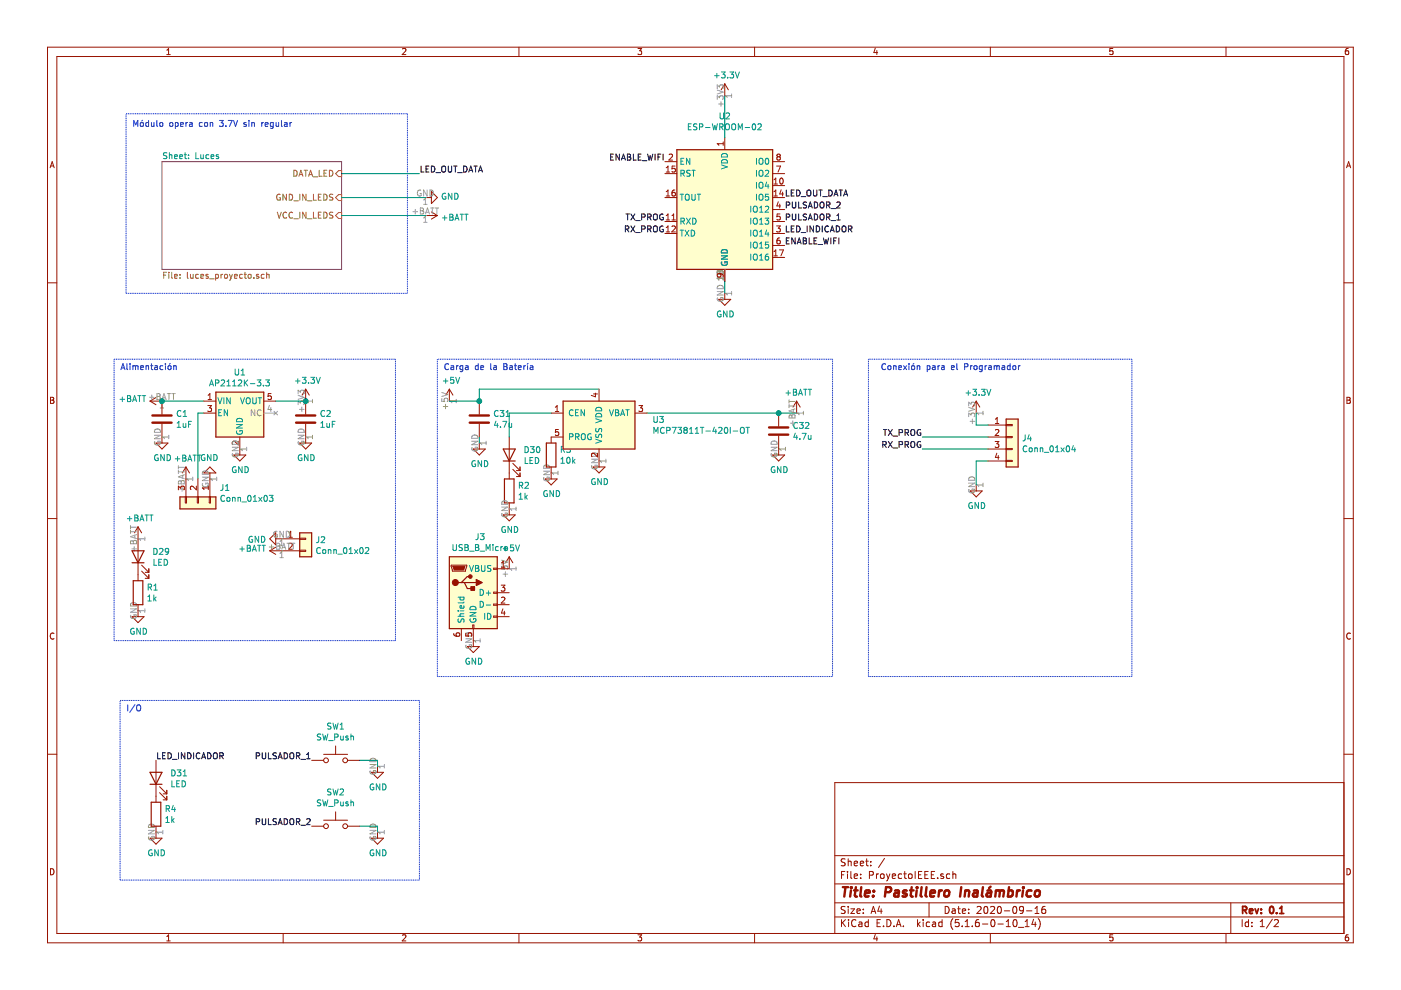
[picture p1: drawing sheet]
EESchema Schematic File Version 4
EELAYER 30 0
EELAYER END
$Descr A4 11693 8268
encoding utf-8
Sheet 1 2
Title "Pastillero Inalámbrico"
Date "2020-09-16"
Rev "0.1"
Comp ""
Comment1 ""
Comment2 ""
Comment3 ""
Comment4 ""
$EndDescr
Wire Notes Line
	1050 950  3400 950 
Wire Notes Line
	3400 950  3400 2450
Wire Notes Line
	3400 2450 1050 2450
Wire Notes Line
	1050 2450 1050 950 
Text Notes 1100 1150 0    50   ~ 0
Módulo opera con 3.7V sin regular\n\n
$Comp
L power:+3.3V #PWR010
U 1 1
P 6050 800
F 0 "#PWR010" H 6050 650 50  0001 C CNN
F 1 "+3.3V" H 6065 973 50  0000 C CNN
F 2 "" H 6050 800 50  0001 C CNN
F 3 "" H 6050 800 50  0001 C CNN
	1    6050 800 
	1    0    0    -1  
$EndComp
Wire Wire Line
	6050 800  6050 1150
$Comp
L power:GND #PWR011
U 1 1
P 6050 2450
F 0 "#PWR011" H 6050 2200 50  0001 C CNN
F 1 "GND" H 6055 2277 50  0000 C CNN
F 2 "" H 6050 2450 50  0001 C CNN
F 3 "" H 6050 2450 50  0001 C CNN
	1    6050 2450
	1    0    0    -1  
$EndComp
$Comp
L RF_Module:ESP-WROOM-02 U2
U 1 1
P 6050 1750
F 0 "U2" H 6050 2531 50  0000 C CNN
F 1 "ESP-WROOM-02" H 6050 2440 50  0000 C CNN
F 2 "RF_Module:ESP-WROOM-02" H 6650 1200 50  0001 C CNN
F 3 "https://www.espressif.com/sites/default/files/documentation/0c-esp-wroom-02_datasheet_en.pdf" H 6100 3250 50  0001 C CNN
	1    6050 1750
	1    0    0    -1  
$EndComp
Wire Wire Line
	6050 2350 6050 2450
Text Label 6550 2050 0    50   ~ 0
ENABLE_WIFI
Text Label 5550 1350 2    50   ~ 0
ENABLE_WIFI
Text Label 6550 1950 0    50   ~ 0
LED_INDICADOR
Text Label 6550 1850 0    50   ~ 0
PULSADOR_1
Text Label 6550 1750 0    50   ~ 0
PULSADOR_2
Text Label 6550 1650 0    50   ~ 0
LED_OUT_DATA
Text Label 3500 1450 0    50   ~ 0
LED_OUT_DATA
Wire Wire Line
	3500 1450 2850 1450
$Comp
L power:GND #PWR08
U 1 1
P 3550 1650
F 0 "#PWR08" H 3550 1400 50  0001 C CNN
F 1 "GND" V 3555 1522 50  0000 R CNN
F 2 "" H 3550 1650 50  0001 C CNN
F 3 "" H 3550 1650 50  0001 C CNN
	1    3550 1650
	0    -1   -1   0   
$EndComp
$Comp
L power:+BATT #PWR09
U 1 1
P 3550 1800
F 0 "#PWR09" H 3550 1650 50  0001 C CNN
F 1 "+BATT" V 3565 1928 50  0000 L CNN
F 2 "" H 3550 1800 50  0001 C CNN
F 3 "" H 3550 1800 50  0001 C CNN
	1    3550 1800
	0    1    1    0   
$EndComp
Wire Wire Line
	2850 1650 3550 1650
Wire Wire Line
	2850 1800 3550 1800
$Comp
L Regulator_Linear:AP2112K-3.3 U1
U 1 1
P 2000 3450
F 0 "U1" H 2000 3792 50  0000 C CNN
F 1 "AP2112K-3.3" H 2000 3701 50  0000 C CNN
F 2 "Package_TO_SOT_SMD:SOT-23-5" H 2000 3775 50  0001 C CNN
F 3 "https://www.diodes.com/assets/Datasheets/AP2112.pdf" H 2000 3550 50  0001 C CNN
	1    2000 3450
	1    0    0    -1  
$EndComp
$Comp
L power:+BATT #PWR01
U 1 1
P 1350 3350
F 0 "#PWR01" H 1350 3200 50  0001 C CNN
F 1 "+BATT" V 1365 3477 50  0000 L CNN
F 2 "" H 1350 3350 50  0001 C CNN
F 3 "" H 1350 3350 50  0001 C CNN
	1    1350 3350
	0    -1   -1   0   
$EndComp
Wire Wire Line
	1350 3350 1700 3350
Wire Wire Line
	1650 4000 1650 3450
Wire Wire Line
	1650 3450 1700 3450
$Comp
L power:GND #PWR05
U 1 1
P 2000 3750
F 0 "#PWR05" H 2000 3500 50  0001 C CNN
F 1 "GND" H 2005 3577 50  0000 C CNN
F 2 "" H 2000 3750 50  0001 C CNN
F 3 "" H 2000 3750 50  0001 C CNN
	1    2000 3750
	1    0    0    -1  
$EndComp
$Comp
L power:GND #PWR04
U 1 1
P 1750 4000
F 0 "#PWR04" H 1750 3750 50  0001 C CNN
F 1 "GND" H 1755 3827 50  0000 C CNN
F 2 "" H 1750 4000 50  0001 C CNN
F 3 "" H 1750 4000 50  0001 C CNN
	1    1750 4000
	-1   0    0    1   
$EndComp
$Comp
L power:+BATT #PWR03
U 1 1
P 1550 4000
F 0 "#PWR03" H 1550 3850 50  0001 C CNN
F 1 "+BATT" H 1565 4173 50  0000 C CNN
F 2 "" H 1550 4000 50  0001 C CNN
F 3 "" H 1550 4000 50  0001 C CNN
	1    1550 4000
	1    0    0    -1  
$EndComp
$Comp
L Device:C C1
U 1 1
P 1350 3500
F 0 "C1" H 1465 3546 50  0000 L CNN
F 1 "1uF" H 1465 3455 50  0000 L CNN
F 2 "Capacitor_SMD:C_2010_5025Metric" H 1388 3350 50  0001 C CNN
F 3 "~" H 1350 3500 50  0001 C CNN
	1    1350 3500
	1    0    0    -1  
$EndComp
Connection ~ 1350 3350
$Comp
L power:GND #PWR02
U 1 1
P 1350 3650
F 0 "#PWR02" H 1350 3400 50  0001 C CNN
F 1 "GND" H 1355 3477 50  0000 C CNN
F 2 "" H 1350 3650 50  0001 C CNN
F 3 "" H 1350 3650 50  0001 C CNN
	1    1350 3650
	1    0    0    -1  
$EndComp
$Comp
L Device:C C2
U 1 1
P 2550 3500
F 0 "C2" H 2665 3546 50  0000 L CNN
F 1 "1uF" H 2665 3455 50  0000 L CNN
F 2 "Capacitor_SMD:C_2010_5025Metric" H 2588 3350 50  0001 C CNN
F 3 "~" H 2550 3500 50  0001 C CNN
	1    2550 3500
	1    0    0    -1  
$EndComp
Wire Wire Line
	2550 3350 2300 3350
$Comp
L power:GND #PWR07
U 1 1
P 2550 3650
F 0 "#PWR07" H 2550 3400 50  0001 C CNN
F 1 "GND" H 2555 3477 50  0000 C CNN
F 2 "" H 2550 3650 50  0001 C CNN
F 3 "" H 2550 3650 50  0001 C CNN
	1    2550 3650
	1    0    0    -1  
$EndComp
$Comp
L power:+3.3V #PWR06
U 1 1
P 2550 3350
F 0 "#PWR06" H 2550 3200 50  0001 C CNN
F 1 "+3.3V" H 2565 3523 50  0000 C CNN
F 2 "" H 2550 3350 50  0001 C CNN
F 3 "" H 2550 3350 50  0001 C CNN
	1    2550 3350
	1    0    0    -1  
$EndComp
Connection ~ 2550 3350
Text Notes 1000 3100 0    50   ~ 0
Alimentación\n
$Comp
L Connector_Generic:Conn_01x02 J2
U 1 1
P 2550 4500
F 0 "J2" H 2630 4492 50  0000 L CNN
F 1 "Conn_01x02" H 2630 4401 50  0000 L CNN
F 2 "" H 2550 4500 50  0001 C CNN
F 3 "~" H 2550 4500 50  0001 C CNN
	1    2550 4500
	1    0    0    -1  
$EndComp
$Comp
L power:GND #PWR0101
U 1 1
P 2350 4500
F 0 "#PWR0101" H 2350 4250 50  0001 C CNN
F 1 "GND" V 2355 4372 50  0000 R CNN
F 2 "" H 2350 4500 50  0001 C CNN
F 3 "" H 2350 4500 50  0001 C CNN
	1    2350 4500
	0    1    1    0   
$EndComp
$Comp
L power:+BATT #PWR0102
U 1 1
P 2350 4600
F 0 "#PWR0102" H 2350 4450 50  0001 C CNN
F 1 "+BATT" V 2365 4727 50  0000 L CNN
F 2 "" H 2350 4600 50  0001 C CNN
F 3 "" H 2350 4600 50  0001 C CNN
	1    2350 4600
	0    -1   -1   0   
$EndComp
$Comp
L power:GND #PWR0100
U 1 1
P 1150 5100
F 0 "#PWR0100" H 1150 4850 50  0001 C CNN
F 1 "GND" H 1155 4927 50  0000 C CNN
F 2 "" H 1150 5100 50  0001 C CNN
F 3 "" H 1150 5100 50  0001 C CNN
	1    1150 5100
	1    0    0    -1  
$EndComp
$Comp
L Device:R R1
U 1 1
P 1150 4950
F 0 "R1" H 1220 4996 50  0000 L CNN
F 1 "1k" H 1220 4905 50  0000 L CNN
F 2 "Resistor_SMD:R_0603_1608Metric" V 1080 4950 50  0001 C CNN
F 3 "~" H 1150 4950 50  0001 C CNN
	1    1150 4950
	1    0    0    -1  
$EndComp
$Comp
L power:+BATT #PWR099
U 1 1
P 1150 4500
F 0 "#PWR099" H 1150 4350 50  0001 C CNN
F 1 "+BATT" H 1165 4673 50  0000 C CNN
F 2 "" H 1150 4500 50  0001 C CNN
F 3 "" H 1150 4500 50  0001 C CNN
	1    1150 4500
	1    0    0    -1  
$EndComp
$Comp
L Device:LED D29
U 1 1
P 1150 4650
F 0 "D29" V 1189 4532 50  0000 R CNN
F 1 "LED" V 1098 4532 50  0000 R CNN
F 2 "LED_SMD:LED_1206_3216Metric" H 1150 4650 50  0001 C CNN
F 3 "~" H 1150 4650 50  0001 C CNN
	1    1150 4650
	0    -1   -1   0   
$EndComp
$Comp
L Connector_Generic:Conn_01x03 J1
U 1 1
P 1650 4200
F 0 "J1" V 1522 4380 50  0000 L CNN
F 1 "Conn_01x03" V 1613 4380 50  0000 L CNN
F 2 "" H 1650 4200 50  0001 C CNN
F 3 "~" H 1650 4200 50  0001 C CNN
	1    1650 4200
	0    1    1    0   
$EndComp
Wire Notes Line
	3300 3000 3300 5350
Wire Notes Line
	3300 5350 950  5350
Wire Notes Line
	950  5350 950  3000
Wire Notes Line
	950  3000 3300 3000
$Comp
L power:+5V #PWR0103
U 1 1
P 3750 3350
F 0 "#PWR0103" H 3750 3200 50  0001 C CNN
F 1 "+5V" H 3765 3523 50  0000 C CNN
F 2 "" H 3750 3350 50  0001 C CNN
F 3 "" H 3750 3350 50  0001 C CNN
	1    3750 3350
	1    0    0    -1  
$EndComp
$Comp
L Device:C C31
U 1 1
P 4000 3500
F 0 "C31" H 4115 3546 50  0000 L CNN
F 1 "4.7u" H 4115 3455 50  0000 L CNN
F 2 "Capacitor_SMD:C_2010_5025Metric" H 4038 3350 50  0001 C CNN
F 3 "~" H 4000 3500 50  0001 C CNN
	1    4000 3500
	1    0    0    -1  
$EndComp
$Comp
L Battery_Management:MCP73811T-420I-OT U3
U 1 1
P 5000 3550
F 0 "U3" H 5444 3596 50  0000 L CNN
F 1 "MCP73811T-420I-OT" H 5444 3505 50  0000 L CNN
F 2 "Package_TO_SOT_SMD:SOT-23-5" H 5050 3300 50  0001 L CNN
F 3 "http://ww1.microchip.com/downloads/en/DeviceDoc/22036b.pdf" H 4750 3800 50  0001 C CNN
	1    5000 3550
	1    0    0    -1  
$EndComp
$Comp
L power:+BATT #PWR0110
U 1 1
P 6650 3450
F 0 "#PWR0110" H 6650 3300 50  0001 C CNN
F 1 "+BATT" H 6665 3623 50  0000 C CNN
F 2 "" H 6650 3450 50  0001 C CNN
F 3 "" H 6650 3450 50  0001 C CNN
	1    6650 3450
	1    0    0    -1  
$EndComp
$Comp
L Device:C C32
U 1 1
P 6500 3600
F 0 "C32" H 6615 3646 50  0000 L CNN
F 1 "4.7u" H 6615 3555 50  0000 L CNN
F 2 "Capacitor_SMD:C_2010_5025Metric" H 6538 3450 50  0001 C CNN
F 3 "~" H 6500 3600 50  0001 C CNN
	1    6500 3600
	1    0    0    -1  
$EndComp
$Comp
L Device:R R3
U 1 1
P 4600 3800
F 0 "R3" H 4670 3846 50  0000 L CNN
F 1 "10k" H 4670 3755 50  0000 L CNN
F 2 "Resistor_SMD:R_0603_1608Metric" V 4530 3800 50  0001 C CNN
F 3 "~" H 4600 3800 50  0001 C CNN
	1    4600 3800
	1    0    0    -1  
$EndComp
$Comp
L power:GND #PWR0109
U 1 1
P 5000 3850
F 0 "#PWR0109" H 5000 3600 50  0001 C CNN
F 1 "GND" H 5005 3677 50  0000 C CNN
F 2 "" H 5000 3850 50  0001 C CNN
F 3 "" H 5000 3850 50  0001 C CNN
	1    5000 3850
	1    0    0    -1  
$EndComp
$Comp
L power:GND #PWR0108
U 1 1
P 4600 3950
F 0 "#PWR0108" H 4600 3700 50  0001 C CNN
F 1 "GND" H 4605 3777 50  0000 C CNN
F 2 "" H 4600 3950 50  0001 C CNN
F 3 "" H 4600 3950 50  0001 C CNN
	1    4600 3950
	1    0    0    -1  
$EndComp
$Comp
L Device:LED D30
U 1 1
P 4250 3800
F 0 "D30" V 4289 3682 50  0000 R CNN
F 1 "LED" V 4198 3682 50  0000 R CNN
F 2 "LED_SMD:LED_1206_3216Metric" H 4250 3800 50  0001 C CNN
F 3 "~" H 4250 3800 50  0001 C CNN
	1    4250 3800
	0    -1   -1   0   
$EndComp
$Comp
L Device:R R2
U 1 1
P 4250 4100
F 0 "R2" H 4320 4146 50  0000 L CNN
F 1 "1k" H 4320 4055 50  0000 L CNN
F 2 "Resistor_SMD:R_0603_1608Metric" V 4180 4100 50  0001 C CNN
F 3 "~" H 4250 4100 50  0001 C CNN
	1    4250 4100
	1    0    0    -1  
$EndComp
$Comp
L power:GND #PWR0106
U 1 1
P 4250 4250
F 0 "#PWR0106" H 4250 4000 50  0001 C CNN
F 1 "GND" H 4255 4077 50  0000 C CNN
F 2 "" H 4250 4250 50  0001 C CNN
F 3 "" H 4250 4250 50  0001 C CNN
	1    4250 4250
	1    0    0    -1  
$EndComp
Wire Wire Line
	4600 3450 4250 3450
Wire Wire Line
	4250 3450 4250 3650
Wire Wire Line
	5400 3450 6500 3450
Connection ~ 6500 3450
Wire Wire Line
	6500 3450 6650 3450
Wire Wire Line
	3750 3350 4000 3350
Wire Wire Line
	5000 3250 4000 3250
Wire Wire Line
	4000 3250 4000 3350
Connection ~ 4000 3350
$Comp
L power:GND #PWR0105
U 1 1
P 4000 3700
F 0 "#PWR0105" H 4000 3450 50  0001 C CNN
F 1 "GND" H 4005 3527 50  0000 C CNN
F 2 "" H 4000 3700 50  0001 C CNN
F 3 "" H 4000 3700 50  0001 C CNN
	1    4000 3700
	1    0    0    -1  
$EndComp
Wire Wire Line
	4000 3650 4000 3700
$Comp
L Connector:USB_B_Micro J3
U 1 1
P 3950 4950
F 0 "J3" H 4007 5417 50  0000 C CNN
F 1 "USB_B_Micro" H 4007 5326 50  0000 C CNN
F 2 "Connector_USB:USB_Micro-B_Wuerth_629105150521" H 4100 4900 50  0001 C CNN
F 3 "~" H 4100 4900 50  0001 C CNN
	1    3950 4950
	1    0    0    -1  
$EndComp
$Comp
L power:GND #PWR0104
U 1 1
P 3950 5350
F 0 "#PWR0104" H 3950 5100 50  0001 C CNN
F 1 "GND" H 3955 5177 50  0000 C CNN
F 2 "" H 3950 5350 50  0001 C CNN
F 3 "" H 3950 5350 50  0001 C CNN
	1    3950 5350
	1    0    0    -1  
$EndComp
$Comp
L power:+5V #PWR0107
U 1 1
P 4250 4750
F 0 "#PWR0107" H 4250 4600 50  0001 C CNN
F 1 "+5V" H 4265 4923 50  0000 C CNN
F 2 "" H 4250 4750 50  0001 C CNN
F 3 "" H 4250 4750 50  0001 C CNN
	1    4250 4750
	1    0    0    -1  
$EndComp
Text Notes 3700 3100 0    50   ~ 0
Carga de la Batería\n
Wire Notes Line
	3650 3000 3650 5650
Wire Notes Line
	3650 5650 6950 5650
Wire Notes Line
	6950 5650 6950 3000
Wire Notes Line
	6950 3000 3650 3000
$Comp
L Connector_Generic:Conn_01x04 J4
U 1 1
P 8450 3650
F 0 "J4" H 8530 3642 50  0000 L CNN
F 1 "Conn_01x04" H 8530 3551 50  0000 L CNN
F 2 "" H 8450 3650 50  0001 C CNN
F 3 "~" H 8450 3650 50  0001 C CNN
	1    8450 3650
	1    0    0    -1  
$EndComp
Text Label 7700 3650 2    50   ~ 0
TX_PROG
Text Label 7700 3750 2    50   ~ 0
RX_PROG
$Comp
L power:+3.3V #PWR0115
U 1 1
P 8150 3450
F 0 "#PWR0115" H 8150 3300 50  0001 C CNN
F 1 "+3.3V" H 8165 3623 50  0000 C CNN
F 2 "" H 8150 3450 50  0001 C CNN
F 3 "" H 8150 3450 50  0001 C CNN
	1    8150 3450
	1    0    0    -1  
$EndComp
$Comp
L power:GND #PWR0116
U 1 1
P 8150 4050
F 0 "#PWR0116" H 8150 3800 50  0001 C CNN
F 1 "GND" H 8155 3877 50  0000 C CNN
F 2 "" H 8150 4050 50  0001 C CNN
F 3 "" H 8150 4050 50  0001 C CNN
	1    8150 4050
	1    0    0    -1  
$EndComp
Wire Wire Line
	8150 3450 8150 3550
Wire Wire Line
	8150 3550 8250 3550
Wire Wire Line
	8250 3650 7700 3650
Wire Wire Line
	7700 3750 8250 3750
Wire Wire Line
	8250 3850 8150 3850
Wire Wire Line
	8150 3850 8150 4050
Text Label 5550 1850 2    50   ~ 0
TX_PROG
Text Label 5550 1950 2    50   ~ 0
RX_PROG
Wire Notes Line
	7250 3000 7250 5650
Wire Notes Line
	7250 5650 9450 5650
Wire Notes Line
	9450 5650 9450 3000
Wire Notes Line
	9450 3000 7250 3000
Text Notes 7350 3100 0    50   ~ 0
Conexión para el Programador\n
$Comp
L power:GND #PWR0114
U 1 1
P 6500 3750
F 0 "#PWR0114" H 6500 3500 50  0001 C CNN
F 1 "GND" H 6505 3577 50  0000 C CNN
F 2 "" H 6500 3750 50  0001 C CNN
F 3 "" H 6500 3750 50  0001 C CNN
	1    6500 3750
	1    0    0    -1  
$EndComp
$Sheet
S 1350 1350 1500 900 
U 5F6F87B5
F0 "Luces" 50
F1 "luces_proyecto.sch" 50
F2 "DATA_LED" I R 2850 1450 50 
F3 "GND_IN_LEDS" I R 2850 1650 50 
F4 "VCC_IN_LEDS" I R 2850 1800 50 
$EndSheet
$Comp
L Device:R R4
U 1 1
P 1300 6800
F 0 "R4" H 1370 6846 50  0000 L CNN
F 1 "1k" H 1370 6755 50  0000 L CNN
F 2 "Resistor_SMD:R_0603_1608Metric" V 1230 6800 50  0001 C CNN
F 3 "~" H 1300 6800 50  0001 C CNN
	1    1300 6800
	1    0    0    -1  
$EndComp
$Comp
L Device:LED D31
U 1 1
P 1300 6500
F 0 "D31" V 1339 6382 50  0000 R CNN
F 1 "LED" V 1248 6382 50  0000 R CNN
F 2 "LED_SMD:LED_1206_3216Metric" H 1300 6500 50  0001 C CNN
F 3 "~" H 1300 6500 50  0001 C CNN
	1    1300 6500
	0    -1   -1   0   
$EndComp
$Comp
L power:GND #PWR0111
U 1 1
P 1300 6950
F 0 "#PWR0111" H 1300 6700 50  0001 C CNN
F 1 "GND" H 1305 6777 50  0000 C CNN
F 2 "" H 1300 6950 50  0001 C CNN
F 3 "" H 1300 6950 50  0001 C CNN
	1    1300 6950
	1    0    0    -1  
$EndComp
Text Label 1300 6350 0    50   ~ 0
LED_INDICADOR
$Comp
L power:GND #PWR0112
U 1 1
P 3150 6400
F 0 "#PWR0112" H 3150 6150 50  0001 C CNN
F 1 "GND" H 3155 6227 50  0000 C CNN
F 2 "" H 3150 6400 50  0001 C CNN
F 3 "" H 3150 6400 50  0001 C CNN
	1    3150 6400
	1    0    0    -1  
$EndComp
$Comp
L Switch:SW_Push SW1
U 1 1
P 2800 6350
F 0 "SW1" H 2800 6635 50  0000 C CNN
F 1 "SW_Push" H 2800 6544 50  0000 C CNN
F 2 "Button_Switch_SMD:SW_SPST_FSMSM" H 2800 6550 50  0001 C CNN
F 3 "~" H 2800 6550 50  0001 C CNN
	1    2800 6350
	1    0    0    -1  
$EndComp
$Comp
L Switch:SW_Push SW2
U 1 1
P 2800 6900
F 0 "SW2" H 2800 7185 50  0000 C CNN
F 1 "SW_Push" H 2800 7094 50  0000 C CNN
F 2 "Button_Switch_SMD:SW_SPST_FSMSM" H 2800 7100 50  0001 C CNN
F 3 "~" H 2800 7100 50  0001 C CNN
	1    2800 6900
	1    0    0    -1  
$EndComp
$Comp
L power:GND #PWR0113
U 1 1
P 3150 6950
F 0 "#PWR0113" H 3150 6700 50  0001 C CNN
F 1 "GND" H 3155 6777 50  0000 C CNN
F 2 "" H 3150 6950 50  0001 C CNN
F 3 "" H 3150 6950 50  0001 C CNN
	1    3150 6950
	1    0    0    -1  
$EndComp
Wire Wire Line
	3000 6350 3150 6350
Wire Wire Line
	3150 6350 3150 6400
Wire Wire Line
	3000 6900 3150 6900
Wire Wire Line
	3150 6900 3150 6950
Text Label 2600 6350 2    50   ~ 0
PULSADOR_1
Text Label 2600 6900 2    50   ~ 0
PULSADOR_2
Wire Notes Line
	1000 5850 3500 5850
Wire Notes Line
	3500 5850 3500 7350
Wire Notes Line
	3500 7350 1000 7350
Wire Notes Line
	1000 7350 1000 5850
Text Notes 1050 5950 0    50   ~ 0
I/O \n
$EndSCHEMATC
